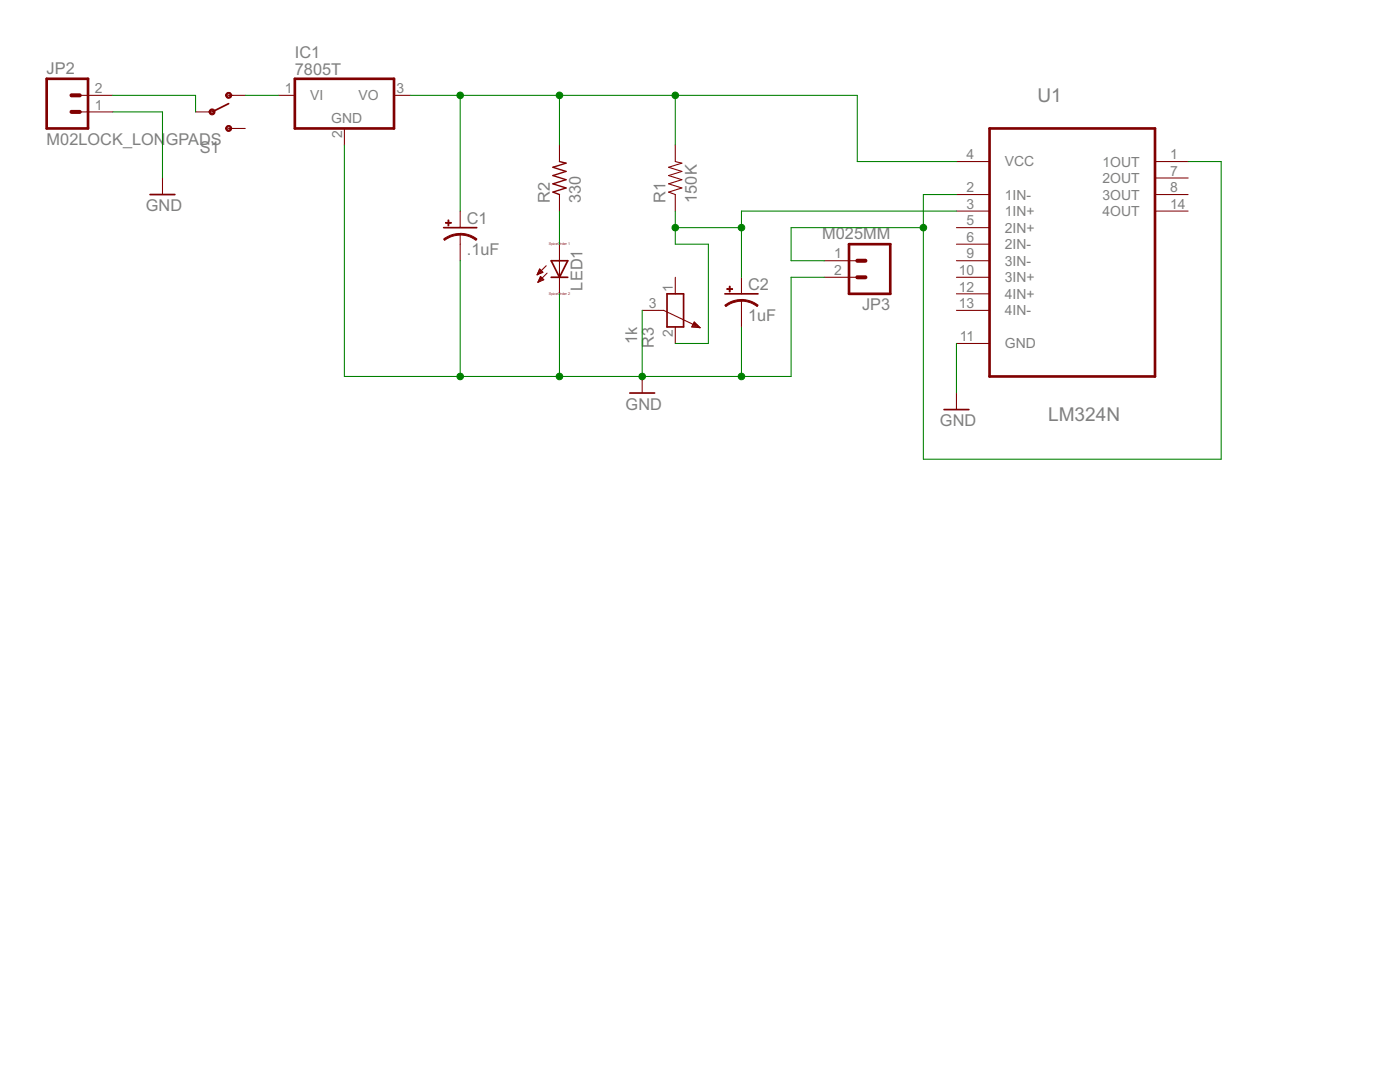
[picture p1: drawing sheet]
<svg xmlns="http://www.w3.org/2000/svg" width="279mm" height="216mm" viewBox="0 0 279 216" stroke-linecap="round" stroke-linejoin="round" font-family="sans-serif">
<g fill="none" stroke="#800000" stroke-width=".21">
<path d="M15.9 19h6.6M45.6 19h3.3M55.5 19h3.3M78.6 19h3.3M15.9 22.3h6.6M32.4 35.5v3.3M39 22.3h3.3M45.6 25.6h3.3M68.7 25.6v3.3M111.7 28.9v3.3M111.7 38.8v3.3M134.8 28.9v3.3l1.3 .4-2.7 .8 2.7 .8-2.7 .8 2.7 .9-2.7 .8 2.7 .8-2.7 .8 1.4 .5v3.3"/>
<path d="M190.9 32.2h6.6M190.9 38.8h6.6M230.5 32.2h6.6M230.5 38.8h6.6M230.5 35.5h6.6M91.8 42.1v3.3M91.8 46.8v5.2M107.2 54.7h.2M107.3 54.6h.5M107.4 54.4h.8M107.4 56.2h.1M107.4 54.3h.9"/>
<path d="M107.5 56.1h.4M107.5 54.1h.6M107.5 55.9h.8M107.6 53.9h.3M107.6 55.7h.8M107.7 53.7h.1M107.7 55.6h.6M107.7 53.7l.7 .6-1.2 .5zM107.8 55.4h.3M107.8 55.2h.1M107.9 55.2l.6 .6-1.1 .5zM109 53l-1.8 1.8"/>
<path d="M109.2 54.5l-1.8 1.8M111.7 48.7v9.9M134.8 55.3v3.3M148 55.3v3.3M148 59.9v5.3M164.5 52h6.6M164.5 55.3h6.6M190.9 52h6.6M190.9 55.3h6.6M190.9 42.1h6.6M190.9 45.4h6.6M190.9 48.7h6.6"/>
<path d="M190.9 58.6h6.6M230.5 42.1h6.6M128.2 75.1v3.3M128.2 61.9h4.3l7.2 3.5M134.8 65.2v3.3M138.1 65.2h1.4M138.2 65h1.2M138.2 64.9h1M138.3 64.7h.7M138.4 64.6h.5M138.5 64.4h.2M138.6 64.2l1.1 1.2-1.6-.2z"/>
<path d="M139.6 65.4h.1M190.9 61.9h6.6M190.9 68.5h6.6M190.9 78.4v3.3"/>
</g>
<path d="M30 38.8h4.9M45.6 20.7l-3.3 1.6M88.5 45.4h6.6M110 52h3.3l-1.6 3.3zM110 55.3h3.3M133.1 58.6h3.3v6.6h-3.3zM144.7 58.6h6.6M125.7 78.4h4.9M188.4 81.7h5" fill="none" stroke="#800000" stroke-width=".34"/>
<path d="M9.3 15.7h8.3v9.9h-8.3zM58.8 15.7h19.8v9.9h-19.8zM197.5 25.6h33v49.5h-33zM169.4 48.7h8.3v9.9h-8.3z" fill="none" stroke="#800000" stroke-width=".53"/>
<path d="M111.7 32.2l1.3 .4-2.7 .8 2.7 .8-2.7 .8 2.7 .9-2.7 .8 2.7 .8-2.7 .8 1.4 .5" fill="none" stroke="#800000" stroke-width=".28"/>
<g fill="#800000" stroke="#800000" stroke-width=".2">
<path d="M91.8 46.6h1l1.1 .3 1.3 .8-.2 .3-1.5-.8-1.7-.3z" fill-rule="evenodd"/>
<path d="M88.5 47.7l1.3-.7 1.2-.3 .8-.1v.3l-1.6 .3-1.5 .8z" fill-rule="evenodd"/>
<path d="M45.2 18.6a.6 .6 0 0 1 1 .2 .6 .6 0 0 1-.4 .8 .6 .6 0 0 1-.8-.6h.3a.33 .33 0 0 1 .5-.3 .33 .33 0 0 1 .1 .6 .33 .33 0 0 1-.6-.1v-.2h-.3z" fill-rule="evenodd"/>
<path d="M45.2 25.2a.6 .6 0 0 1 1 .2 .6 .6 0 0 1-.4 .8 .6 .6 0 0 1-.8-.6h.3a.33 .33 0 0 1 .5-.3 .33 .33 0 0 1 .1 .6 .33 .33 0 0 1-.6-.1v-.2h-.3z" fill-rule="evenodd"/>
<path d="M41.9 21.9a.6 .6 0 0 1 1 .2 .6 .6 0 0 1-.5 .8 .6 .6 0 0 1-.7-.6h.3a.33 .33 0 0 1 .5-.3 .33 .33 0 0 1 .1 .6 .33 .33 0 0 1-.6-.1v-.2h-.3z" fill-rule="evenodd"/>
<path d="M148 59.8l1.5 .2 1.1 .4 .7 .5-.2 .3-1.5-.8-1.6-.3z" fill-rule="evenodd"/>
<path d="M144.7 60.9l1.2-.7 1.2-.4h.9v.3l-1.7 .3-1.4 .8z" fill-rule="evenodd"/>
</g>
<g fill="#800000" stroke="#800000" stroke-width=".2">
<path d="M88.9 44.4h1.2v.2h-1.2z"/>
<path d="M89.4 43.9h.2v1.1h-.2z"/>
<path d="M145.1 57.6h1.1v.2h-1.1z"/>
<path d="M145.5 57.1h.2v1.2h-.2z"/>
</g>
<path d="M45.6 25.6h.9" fill="none" stroke="#800000" stroke-width=".2"/>
<path d="M14.3 19h1.6M14.3 22.3h1.6M171.1 55.3h1.6M171.1 52h1.6" fill="none" stroke="#800000" stroke-width=".8"/>
<g fill="none" stroke="#008000" stroke-width=".21">
<path d="M22.5 19h16.5v3.3M48.9 19h6.6M81.9 19h89.2v13.2h19.8M91.8 19v23.1M111.7 19v9.9M134.8 19v9.9M22.5 22.3h9.9v13.2M68.7 28.9v46.2h89.2v-19.8h6.6M237.1 32.2h6.6v59.4h-59.4v-52.8h6.6M91.8 52v23.1M111.7 42.1v6.6M111.7 58.6v16.5"/>
<path d="M134.8 42.1v6.6h6.6v19.8h-6.6M134.8 45.4h13.2M184.3 45.4h-26.4v6.6h6.6M190.9 42.1h-42.9v13.2M128.2 61.9v13.2M148 65.2v9.9M190.9 68.5v9.9"/>
</g>
<g fill="#008000" stroke="#008000" stroke-width=".2">
<circle cx="111.7" cy="19" r=".66"/>
<circle cx="91.8" cy="19" r=".66"/>
<circle cx="134.8" cy="19" r=".66"/>
<circle cx="148" cy="45.4" r=".66"/>
<circle cx="134.8" cy="45.4" r=".66"/>
<circle cx="128.2" cy="75.1" r=".66"/>
<circle cx="111.7" cy="75.1" r=".66"/>
<circle cx="91.8" cy="75.1" r=".66"/>
<circle cx="148" cy="75.1" r=".66"/>
<circle cx="184.3" cy="45.4" r=".66"/>
</g>
<g font-size="4.3" fill="#808080">
<text x="207" y="20.4">U1</text>
<text x="209.2" y="83.9">LM324N</text>
</g>
<g font-size="3.6" fill="#808080">
<text x="58.8" y="11.6">IC1</text>
<text x="9.3" y="14.7">JP2</text>
<text x="58.8" y="14.9">7805T</text>
<text x="9.3" y="28.9">M02LOCK_LON</text>
<text x="33.1" y="28.9">GPADS</text>
<text x="39.8" y="30.6">S1</text>
<text x="109.7" y="40.5" transform="rotate(-90 109.7 40.5)">R2</text>
<text x="115.9" y="40.5" transform="rotate(-90 115.9 40.5)">330</text>
<text x="132.8" y="40.5" transform="rotate(-90 132.8 40.5)">R1</text>
<text x="139.1" y="40.5" transform="rotate(-90 139.1 40.5)">150K</text>
<text x="29.1" y="42.1">GND</text>
<text x="93.2" y="44.6">C1</text>
<text x="164.1" y="47.7">M025MM</text>
<text x="93.2" y="50.9">.1uF</text>
<text x="116.3" y="58" transform="rotate(-90 116.3 58)">LED1</text>
<text x="149.3" y="57.8">C2</text>
<text x="149.3" y="64.1">1uF</text>
<text x="172.1" y="61.9">JP3</text>
<text x="127.2" y="68.7" transform="rotate(-90 127.2 68.7)">1k</text>
<text x="130.5" y="69.4" transform="rotate(-90 130.5 69.4)">R3</text>
<text x="124.9" y="81.7">GND</text>
<text x="187.6" y="85">GND</text>
</g>
<g font-size="3.1" fill="#808080">
<text x="19" y="21.9">1</text>
<text x="19" y="18.6">2</text>
<text x="56.8" y="18.6">1</text>
<text x="61.9" y="20">VI</text>
<text x="71.6" y="20">VO</text>
<text x="79.1" y="18.6">3</text>
<text x="66.1" y="24.6">GND</text>
<text x="68.3" y="27.6" transform="rotate(-90 68.3 27.6)">2</text>
<text x="192.9" y="31.8">4</text>
<text x="200.5" y="33.2">VCC</text>
<text x="220" y="33.2">1OUT</text>
<text x="233.5" y="31.8">1</text>
<text x="233.5" y="35.1">7</text>
<text x="192.9" y="38.4">2</text>
<text x="192.9" y="41.7">3</text>
<text x="200.5" y="39.8">1IN-</text>
<text x="220" y="36.5">2OUT</text>
<text x="220" y="39.8">3OUT</text>
<text x="233.5" y="38.4">8</text>
<text x="233.5" y="41.7">14</text>
<text x="192.9" y="45">5</text>
<text x="200.5" y="43.1">1IN+</text>
<text x="200.5" y="46.4">2IN+</text>
<text x="220" y="43.1">4OUT</text>
<text x="166.5" y="51.6">1</text>
<text x="192.9" y="48.3">6</text>
<text x="192.9" y="51.6">9</text>
<text x="200.5" y="49.7">2IN-</text>
<text x="200.5" y="53">3IN-</text>
<text x="134.3" y="58.2" transform="rotate(-90 134.3 58.2)">1</text>
<text x="166.5" y="54.9">2</text>
<text x="191.4" y="54.9">10</text>
<text x="191.4" y="58.2">12</text>
<text x="200.5" y="56.3">3IN+</text>
<text x="200.5" y="59.6">4IN+</text>
<text x="129.5" y="61.5">3</text>
<text x="191.4" y="61.5">13</text>
<text x="200.5" y="62.9">4IN-</text>
<text x="134.3" y="67.2" transform="rotate(-90 134.3 67.2)">2</text>
<text x="191.6" y="68.1">11</text>
<text x="200.5" y="69.5">GND</text>
</g>
<g font-size=".8" fill="#800080">
<text x="109.5" y="49">SpiceO</text>
<text x="111.9" y="49">rder 1</text>
<text x="109.5" y="58.9">SpiceO</text>
<text x="111.9" y="58.9">rder 2</text>
</g>
</svg>
